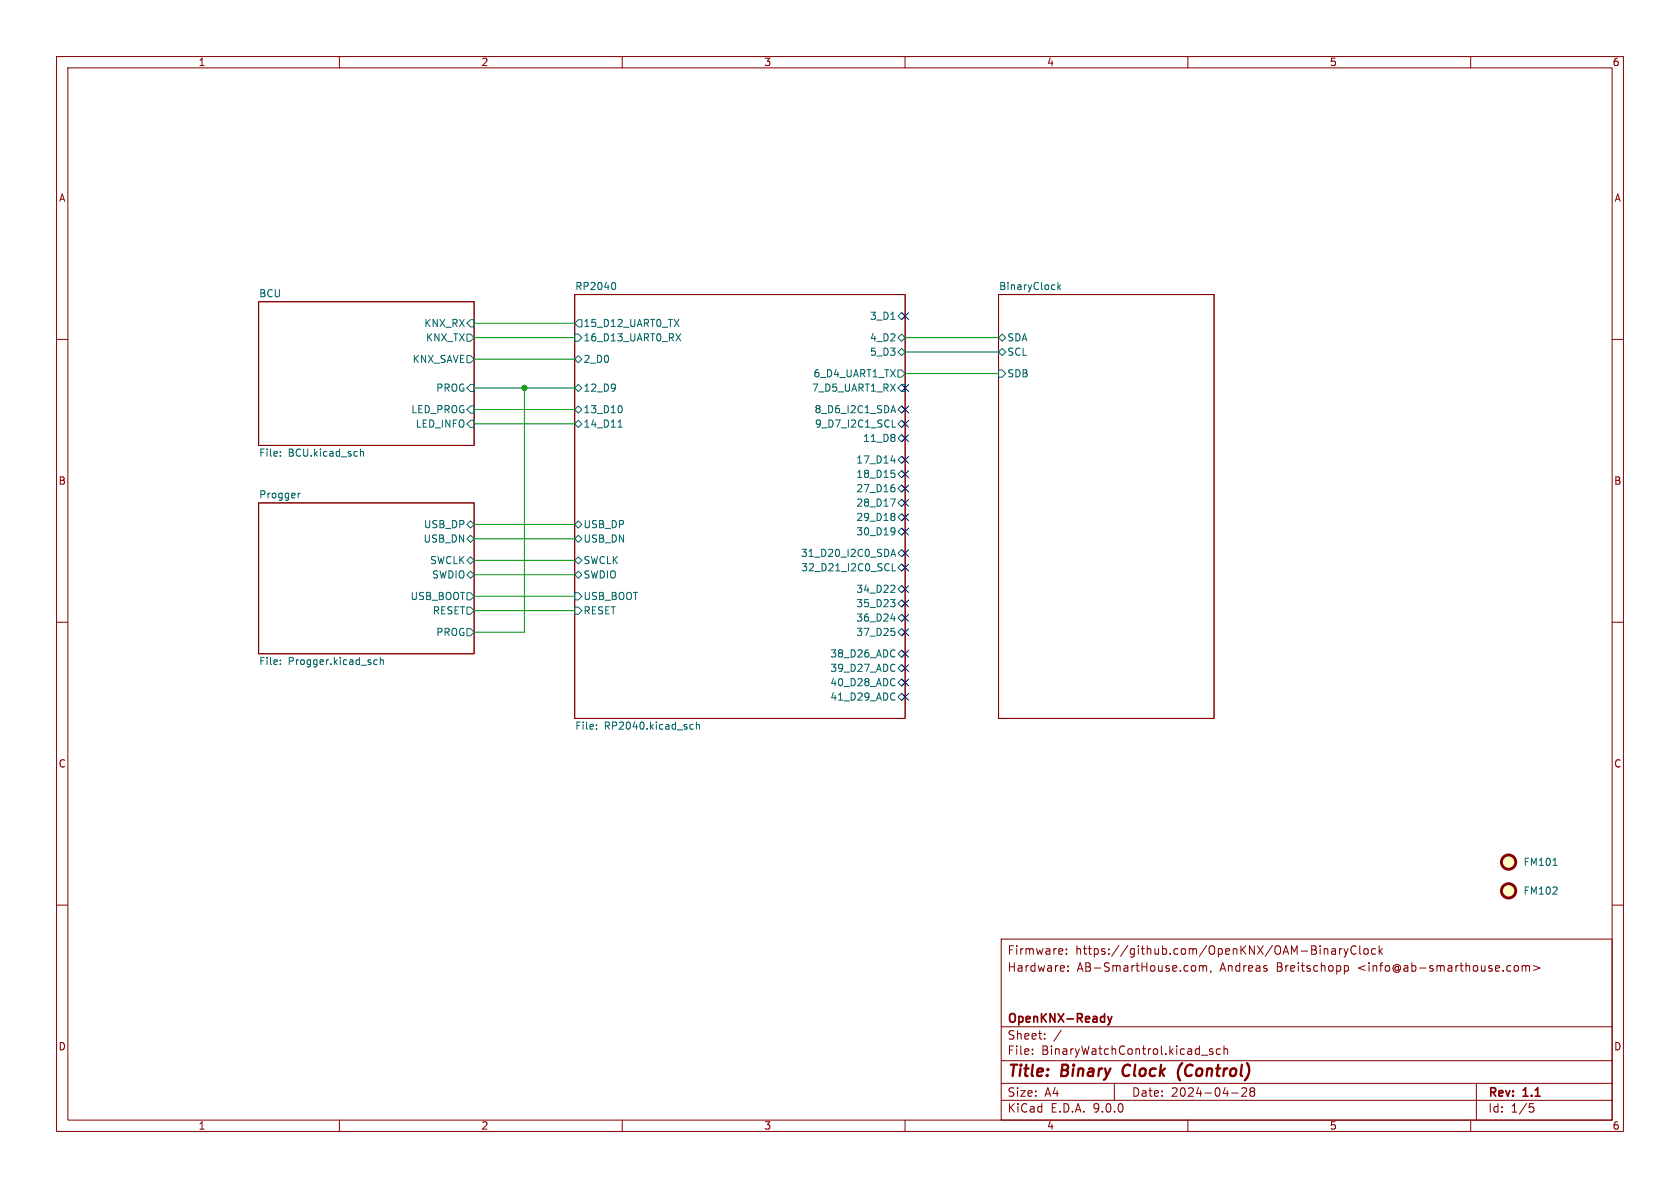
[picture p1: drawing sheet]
<svg xmlns="http://www.w3.org/2000/svg" width="297mm" height="210mm" viewBox="0 0 297 210" stroke-linecap="round" stroke-linejoin="round" font-family="sans-serif">
<g fill="none" stroke="#840000" stroke-width=".18">
<path d="M10 10h277v190h-277zM12 12h273v186h-273zM60 10v2M110 10v2M160 10v2M210 10v2M260 10v2M45.7 53.3h38.1v25.4h-38.1zM101.6 52.1h58.4v74.9h-58.4zM176.5 52.1h38.1v74.9h-38.1zM10 60h2M285 60h2"/>
<path d="M45.7 88.9h38.1v26.7h-38.1zM10 110h2M285 110h2M10 160h2M177 166h108v32h-108zM187.8 167.8l.1 .3-.7 .1M188.5 168.6v.1M188.5 167.8v.1M188.8 171.6v.1M188.8 170.8v.1M211.1 170.7l.3 .3v.4l-.3 .3M212 170.8l.5-.1 .2 .2"/>
<path d="M212 170.7v1M212.7 170.9l.2-.2 .3 .1 .1 .9M212.7 170.9v.8M214.1 171.6l-.1 .3M234.3 167.7h.2l.2 .2v.8M235.5 167.8h.5l.1 .9M236.1 168.1h-.5a.29 .29 0 0 0-.2 .3 .29 .29 0 0 0 .2 .3l.5-.1M236.8 167.7v1M237.2 167.7l-.2 .1-.2 .2M237.6 167.7l.4 1M237.7 170.8l.4-.1 .3 .3v.4l-.2 .2h-.5M237.7 170.7v1.5"/>
<path d="M238 168.7l-.2 .4-.2 .1M238.3 167.7l-.3 1M239.7 167.3a.6 .6 0 0 0-.7 0 .6 .6 0 0 0-.2 .8 .56 .56 0 0 0 .3 .5 .56 .56 0 0 0 .6 0M240.4 167.2v1.3l.2 .2M241.2 167.8l.4-.1 .3 .3v.4l-.3 .3-.4-.1-.1-.2v-.4zM243.2 167.8l-.5-.1-.2 .3v.4l.1 .2h.6M243.8 167.2v1.5M244 168.1l.4 .6M244.4 167.7l-.6 .6M267.8 170.8l.4-.1 .3 .3v.4l-.3 .3-.4-.1-.1-.2v-.4zM269.1 170.8l.4-.1 .2 .2M269.1 170.7v1"/>
<path d="M269.7 170.9l.3-.2 .3 .1 .1 .9M269.7 170.9v.8M271.1 170.7l1.1 .4-1.1 .5M285 160h2M60 198v2M110 198v2M160 198v2M177 194.5h108M177 191.5h108M177 187.5h108M177 181.5h108M182.5 186.3v.1"/>
<path d="M182.5 185.5v.1M184.7 183.6v.1M184.7 182.8v.1M187.6 182.1l-1.3 2M197 191.5v3M210 198v2M212.4 186.5h1.1M214.4 185.5l-.4-.1-.2 .2 .1 .2 .5 .2v.3h-.6M215.7 185.5l-.4-.1-.3 .3v.4l.2 .2h.5M216.4 185.5l.2-.1 .4 .1v.9M216.4 184.9v1.5M217.7 193.2h1.2"/>
<path d="M220.3 192.4v.5l-.8 .9h.9M221 192.4v.3l.2 .2M221.2 192.9l-.2 .3v.5l.2 .1 .5-.1 .1-.2-.1-.4-.2-.2M221.2 192.9h.3M221.7 192.4l.1 .3-.3 .2M260 198v2M261 191.5v6.5M270.4 195.1h.7M270.5 195.7h.4l.3 .3-.2 .5-.5 .1"/>
</g>
<path d="M198.8 188.5a1.27 1.27 0 0 0-.1 1.6M209 187.9a2.35 2.35 0 0 0-.4 3.1" fill="none" stroke="#840000" stroke-width=".4"/>
<path d="M195.8 179.7l.4 1M196.6 179.7l-.4 1M196.2 180.7l-.1 .3-.3 .2" fill="none" stroke="#840000" stroke-width=".3"/>
<g fill="none" stroke="#006464" stroke-width=".18">
<path d="M82.5 59.1h.7l.6 .6-.6 .6h-.7zM83.2 56.5h.6v1.3h-.6l-.7-.6zM101.6 59.1h.6l.7 .6-.7 .6h-.6zM102.2 56.5h.7v1.3h-.7l-.6-.6zM108.5 49.9a.79 .79 0 0 1 0 1.3M119.2 56.5l.8 1.2M119.5 59l.8 1.3M120 56.5l-.8 1.2M120.3 59l-.8 1.3M157.5 56.5h.7M158.7 59.7l.7-.6 .6 .6-.6 .6zM158.7 55.9l.7-.7 .6 .7-.6 .6z"/>
<path d="M176.5 59.7l.7-.6 .6 .6-.6 .6zM187 49.9v1.3M187.2 50.7l.3 .5M187.5 50.3l-.5 .5M49.6 79.9v.1M63.7 79.4v1.2M63.7 79.9l.2-.1 .3 .1 .1 .7M82.5 62.9h.7l.6 .6-.6 .6h-.7zM83.2 71.8h.6v1.2h-.6l-.7-.6zM83.2 74.3h.6v1.3h-.6l-.7-.7zM83.2 67.9h.6v1.3h-.6l-.7-.6zM101.6 68.6l.6-.7 .7 .7-.7 .6z"/>
<path d="M101.6 72.4l.6-.6 .7 .6-.7 .6zM102.2 74.3l.7 .6-.7 .7-.6-.7zM102.2 62.9l.7 .6-.7 .6-.6-.6zM109.3 75.5h.7M109.5 74.4l.1-.2v1.3M109.7 71.7a.79 .79 0 0 1 0 1.3M157.6 72.6h.6M157.7 75.5h.6M157.9 71.7l.4 1.3M158.7 77.5l.7-.7 .6 .7-.6 .6zM158.7 62.2l.7-.6 .6 .6-.6 .7zM158.7 65.4h.7l.6 .6-.6 .7h-.7z"/>
<path d="M159.4 71.8l.6 .6-.6 .6-.7-.6zM159.4 74.3l.6 .6-.6 .7-.7-.7zM159.4 67.9h.6v1.3h-.6l-.7-.6zM176.5 62.2l.7-.6 .6 .6-.6 .7zM176.5 65.4h.7l.6 .6-.6 .7h-.7zM49.6 80.5v.1M52.7 87.2v.8M53.1 87.2l-.4 .2M82.5 95.3l.7-.7 .6 .7-.6 .6zM82.5 92.7l.7-.6 .6 .6-.6 .6zM82.5 99.1l.7-.7 .6 .7-.6 .6zM101.6 92.7l.6-.6 .7 .6-.7 .6z"/>
<path d="M101.6 95.3l.6-.7 .7 .7-.7 .6zM101.6 99.1l.6-.7 .7 .7-.7 .6zM157.4 88.2h.9l-.6 1.3M157.5 98.4l.4-1.3 .4 1.3M157.5 81.4h.8M157.6 83.1h.6M157.6 98h.6M157.7 99.6v1.3h.6M157.9 85.7h.2M158 93.3l.2 .1a1.03 1.03 0 0 1-.2 1.1M158 83.6l.2 .3v.3l-.2 .2M158 86.2l.2 .2v.3l-.2 .2"/>
<path d="M158 90.7l.2 .3-.2 .3 .2 .2v.3l-.2 .2M158.1 81v.9M158.2 93.8l-.2 .3M158.7 94l.7-.7 .6 .7-.6 .6zM158.7 97.8l.7-.6 .6 .6-.6 .6zM158.7 91.4l.7-.6 .6 .6-.6 .7zM158.7 83.8l.7-.6 .6 .6-.6 .7zM158.7 81.3l.7-.7 .6 .7-.6 .6zM158.7 86.4l.7-.7 .6 .7-.6 .6zM159.4 88.3l.6 .6-.6 .6-.7-.6zM49.6 116.7v.1M49.6 117.4v.1"/>
<path d="M66.1 117.2l.2 .3 .4-.1M66.7 116.7l-.4-.1-.2 .3M67.2 116.8l.2-.2 .3 .1 .1 .8M67.2 116.2v1.3M82.5 107.3h.7l.6 .7-.6 .6h-.7zM82.5 111.1h.7l.6 .7-.6 .6h-.7zM82.5 104.8h.7l.6 .6-.6 .6h-.7zM83.2 101l.6 .6-.6 .6-.7-.6zM101.6 107.3h.6l.7 .7-.7 .6h-.6zM101.6 101.6l.6-.6 .7 .6-.7 .6zM101.6 104.8h.6l.7 .6-.7 .6h-.6zM157.4 106h.8l-.4 .5"/>
<path d="M157.5 109.4h.8M157.6 111.1h.6M158 120l.2 .1M158 117.4l.2 .1M158 114.9l.2 .1M158 103.4l.2 .3v.3l-.8 .7h.8M158 106.5l.2 .2v.3l-.2 .3M158 111.6l.2 .2v.3l-.2 .2M158.1 109v.8M158.2 118.6l-.2 .1M158.2 116l-.2 .1M158.7 104.1l.7-.6 .6 .6-.6 .7z"/>
<path d="M158.7 100.3l.7-.6 .6 .6-.6 .7zM158.7 106.7l.7-.7 .6 .7-.6 .6zM158.7 109.2l.7-.6 .6 .6-.6 .7zM158.7 115.6l.7-.7 .6 .7-.6 .6zM158.7 111.8l.7-.7 .6 .7-.6 .6zM159.4 117.5l.6 .6-.6 .6-.7-.6zM105.4 128.8v.1M105.4 128.1v.1M122 128.8l.2 .1 .4-.1M122.6 128.1h-.4l-.2 .1M123.1 128.2l.2-.1h.3l.1 .8M123.1 127.6v1.3"/>
<path d="M158 122.5l.2 .1M158.2 121.1l-.2 .1M158.2 123.6l-.2 .2M158.7 120.7l.7-.7 .6 .7-.6 .6zM158.7 123.2l.7-.6 .6 .6-.6 .6zM274.6 153h.7"/>
</g>
<g fill="#ffffc2" stroke="#ffffc2" stroke-width=".18">
<circle cx="266.7" cy="157.5" r="1.27"/>
<circle cx="266.7" cy="152.4" r="1.27"/>
</g>
<g fill="none" stroke="#840000" stroke-width=".51">
<circle cx="266.7" cy="157.5" r="1.27"/>
<circle cx="266.7" cy="152.4" r="1.27"/>
</g>
<g fill="none" stroke="#009600" stroke-width=".18">
<path d="M83.8 57.2h17.8M83.8 59.7h17.8M160 59.7h16.5M83.8 68.6h17.8M83.8 74.9h17.8M83.8 63.5h17.8M83.8 72.4h17.8M92.7 68.6v43.2h-8.9M160 66h16.5M160 62.2h16.5M83.8 95.3h17.8M83.8 99.1h17.8"/>
<path d="M83.8 92.7h17.8M83.8 105.4h17.8M83.8 101.6h17.8M83.8 108h17.8"/>
</g>
<g fill="none" stroke="#000084" stroke-width=".18">
<path d="M159.4 55.3l1.2 1.2M160.6 55.3l-1.2 1.2M159.4 76.9l1.2 1.2M159.4 71.8l1.2 1.2M159.4 68l1.2 1.2M159.4 74.3l1.2 1.2M160.6 76.9l-1.2 1.2M160.6 71.8l-1.2 1.2M160.6 68l-1.2 1.2M160.6 74.3l-1.2 1.2M159.4 85.8l1.2 1.2M159.4 93.4l1.2 1.2"/>
<path d="M159.4 99.7l1.2 1.2M159.4 97.2l1.2 1.2M159.4 90.8l1.2 1.2M159.4 83.2l1.2 1.2M159.4 88.3l1.2 1.2M159.4 80.7l1.2 1.2M160.6 85.8l-1.2 1.2M160.6 93.4l-1.2 1.2M160.6 99.7l-1.2 1.2M160.6 97.2l-1.2 1.2M160.6 90.8l-1.2 1.2M160.6 83.2l-1.2 1.2"/>
<path d="M160.6 88.3l-1.2 1.2M160.6 80.7l-1.2 1.2M159.4 111.2l1.2 1.2M159.4 106.1l1.2 1.2M159.4 103.5l1.2 1.2M159.4 108.6l1.2 1.2M159.4 115l1.2 1.2M159.4 117.5l1.2 1.2M160.6 111.2l-1.2 1.2M160.6 106.1l-1.2 1.2M160.6 103.5l-1.2 1.2M160.6 108.6l-1.2 1.2"/>
<path d="M160.6 115l-1.2 1.2M160.6 117.5l-1.2 1.2M159.4 122.6l1.2 1.2M159.4 120l1.2 1.3M160.6 122.6l-1.2 1.2M160.6 120l-1.2 1.3"/>
</g>
<circle cx="92.7" cy="68.6" r=".46" fill="#009600" stroke="#009600" stroke-width=".18"/>
<g font-size="2.8" fill="#840000">
<text x="178" y="190.9">Title:</text>
<text x="187.7" y="190.9">Binary</text>
<text x="199.3" y="190.9">Clock</text>
<text x="209.8" y="190.9">(Control)</text>
</g>
<g font-size="2.1" fill="#840000">
<text x="178" y="172">Hardware:</text>
<text x="178" y="169">Firmware:</text>
<text x="190.1" y="169">https://github.com/OpenKNX/OAM-BinaryClock</text>
<text x="190.4" y="172">AB-SmartHouse.com,</text>
<text x="215.7" y="172">Andreas</text>
<text x="225.8" y="172">Breitschopp</text>
<text x="240.3" y="172">&lt;info@ab-smarthouse.com&gt;</text>
<text x="178" y="184">Sheet:</text>
<text x="178" y="181.2">OpenKNX-Ready</text>
<text x="178" y="186.7">File:</text>
<text x="184.1" y="186.7">BinaryWatchControl.kicad_sch</text>
<text x="178" y="196.9">KiCad</text>
<text x="178" y="194.1">Size:</text>
<text x="184.7" y="194.1">A4</text>
<text x="185.7" y="196.9">E.D.A.</text>
<text x="193.3" y="196.9">9.0.0</text>
<text x="200" y="194.1">Date:</text>
<text x="207" y="194.1">2024-04-28</text>
<text x="263" y="194.3">Rev:</text>
<text x="263" y="196.9">Id:</text>
<text x="267.1" y="196.9">1/5</text>
<text x="269.4" y="194.3">1.1</text>
</g>
<g font-size="1.8" fill="#840000">
<text x="35" y="11.9">1</text>
<text x="85" y="11.9">2</text>
<text x="135" y="11.9">3</text>
<text x="185" y="11.9">4</text>
<text x="235" y="11.9">5</text>
<text x="285" y="11.9">6</text>
<text x="10.3" y="35.9">A</text>
<text x="285.3" y="35.9">A</text>
<text x="10.3" y="85.9">B</text>
<text x="285.3" y="85.9">B</text>
<text x="10.3" y="135.9">C</text>
<text x="285.3" y="135.9">C</text>
<text x="10.3" y="185.9">D</text>
<text x="285.3" y="185.9">D</text>
<text x="35" y="199.9">1</text>
<text x="85" y="199.9">2</text>
<text x="135" y="199.9">3</text>
<text x="185" y="199.9">4</text>
<text x="235" y="199.9">5</text>
<text x="285" y="199.9">6</text>
</g>
<g font-size="1.8" fill="#006464">
<text x="45.7" y="52.6">BCU</text>
<text x="101.6" y="51.4">RP2040</text>
<text x="176.5" y="51.4">BinaryClock</text>
<text x="74.9" y="58">KNX_RX</text>
<text x="103.1" y="58">15_D12_UART0_TX</text>
<text x="153.7" y="56.7">3_D1</text>
<text x="72.8" y="64.4">KNX_SAVE</text>
<text x="75.2" y="60.6">KNX_TX</text>
<text x="103.1" y="60.6">16_D13_UART0_RX</text>
<text x="103.1" y="64.4">2_D0</text>
<text x="153.7" y="60.6">4_D2</text>
<text x="153.7" y="63.1">5_D3</text>
<text x="178" y="63.1">SCL</text>
<text x="178" y="60.6">SDA</text>
<text x="77" y="69.4">PROG</text>
<text x="103.1" y="69.4">12_D9</text>
<text x="143.4" y="69.4">7_D5_UART1_RX</text>
<text x="143.7" y="66.9">6_D4_UART1_TX</text>
<text x="178" y="66.9">SDB</text>
<text x="72.6" y="73.3">LED_PROG</text>
<text x="73.4" y="75.8">LED_INFO</text>
<text x="103.1" y="75.8">14_D11</text>
<text x="103.1" y="73.3">13_D10</text>
<text x="143.9" y="73.3">8_D6_I2C1_SDA</text>
<text x="144" y="75.8">9_D7_I2C1_SCL</text>
<text x="45.7" y="81.1">File:</text>
<text x="50.9" y="81.1">BCU.kicad_sch</text>
<text x="151.3" y="82.1">17_D14</text>
<text x="152.5" y="78.3">11_D8</text>
<text x="45.7" y="88.2">Progger</text>
<text x="151.3" y="89.8">28_D17</text>
<text x="151.3" y="84.7">18_D15</text>
<text x="151.3" y="87.2">27_D16</text>
<text x="74.8" y="93.6">USB_DP</text>
<text x="103.1" y="93.6">USB_DP</text>
<text x="151.3" y="94.8">30_D19</text>
<text x="151.3" y="92.3">29_D18</text>
<text x="74.8" y="96.1">USB_DN</text>
<text x="75.9" y="99.9">SWCLK</text>
<text x="103.1" y="96.1">USB_DN</text>
<text x="103.1" y="99.9">SWCLK</text>
<text x="141.5" y="98.7">31_D20_I2C0_SDA</text>
<text x="141.5" y="101.2">32_D21_I2C0_SCL</text>
<text x="72.5" y="106.3">USB_BOOT</text>
<text x="76.3" y="102.5">SWDIO</text>
<text x="103.1" y="102.5">SWDIO</text>
<text x="103.1" y="106.3">USB_BOOT</text>
<text x="151.3" y="105">34_D22</text>
<text x="151.3" y="107.5">35_D23</text>
<text x="76.4" y="108.8">RESET</text>
<text x="77" y="112.6">PROG</text>
<text x="103.1" y="108.8">RESET</text>
<text x="151.3" y="110.1">36_D24</text>
<text x="151.3" y="112.6">37_D25</text>
<text x="45.7" y="117.9">File:</text>
<text x="50.9" y="117.9">Progger.kicad_sch</text>
<text x="146.7" y="119">39_D27_ADC</text>
<text x="146.7" y="116.4">38_D26_ADC</text>
<text x="146.7" y="121.5">40_D28_ADC</text>
<text x="146.7" y="124.1">41_D29_ADC</text>
<text x="101.6" y="129.3">File:</text>
<text x="106.8" y="129.3">RP2040.kicad_sch</text>
<text x="269.2" y="153.3">FM101</text>
<text x="269.2" y="158.3">FM102</text>
</g>
</svg>
